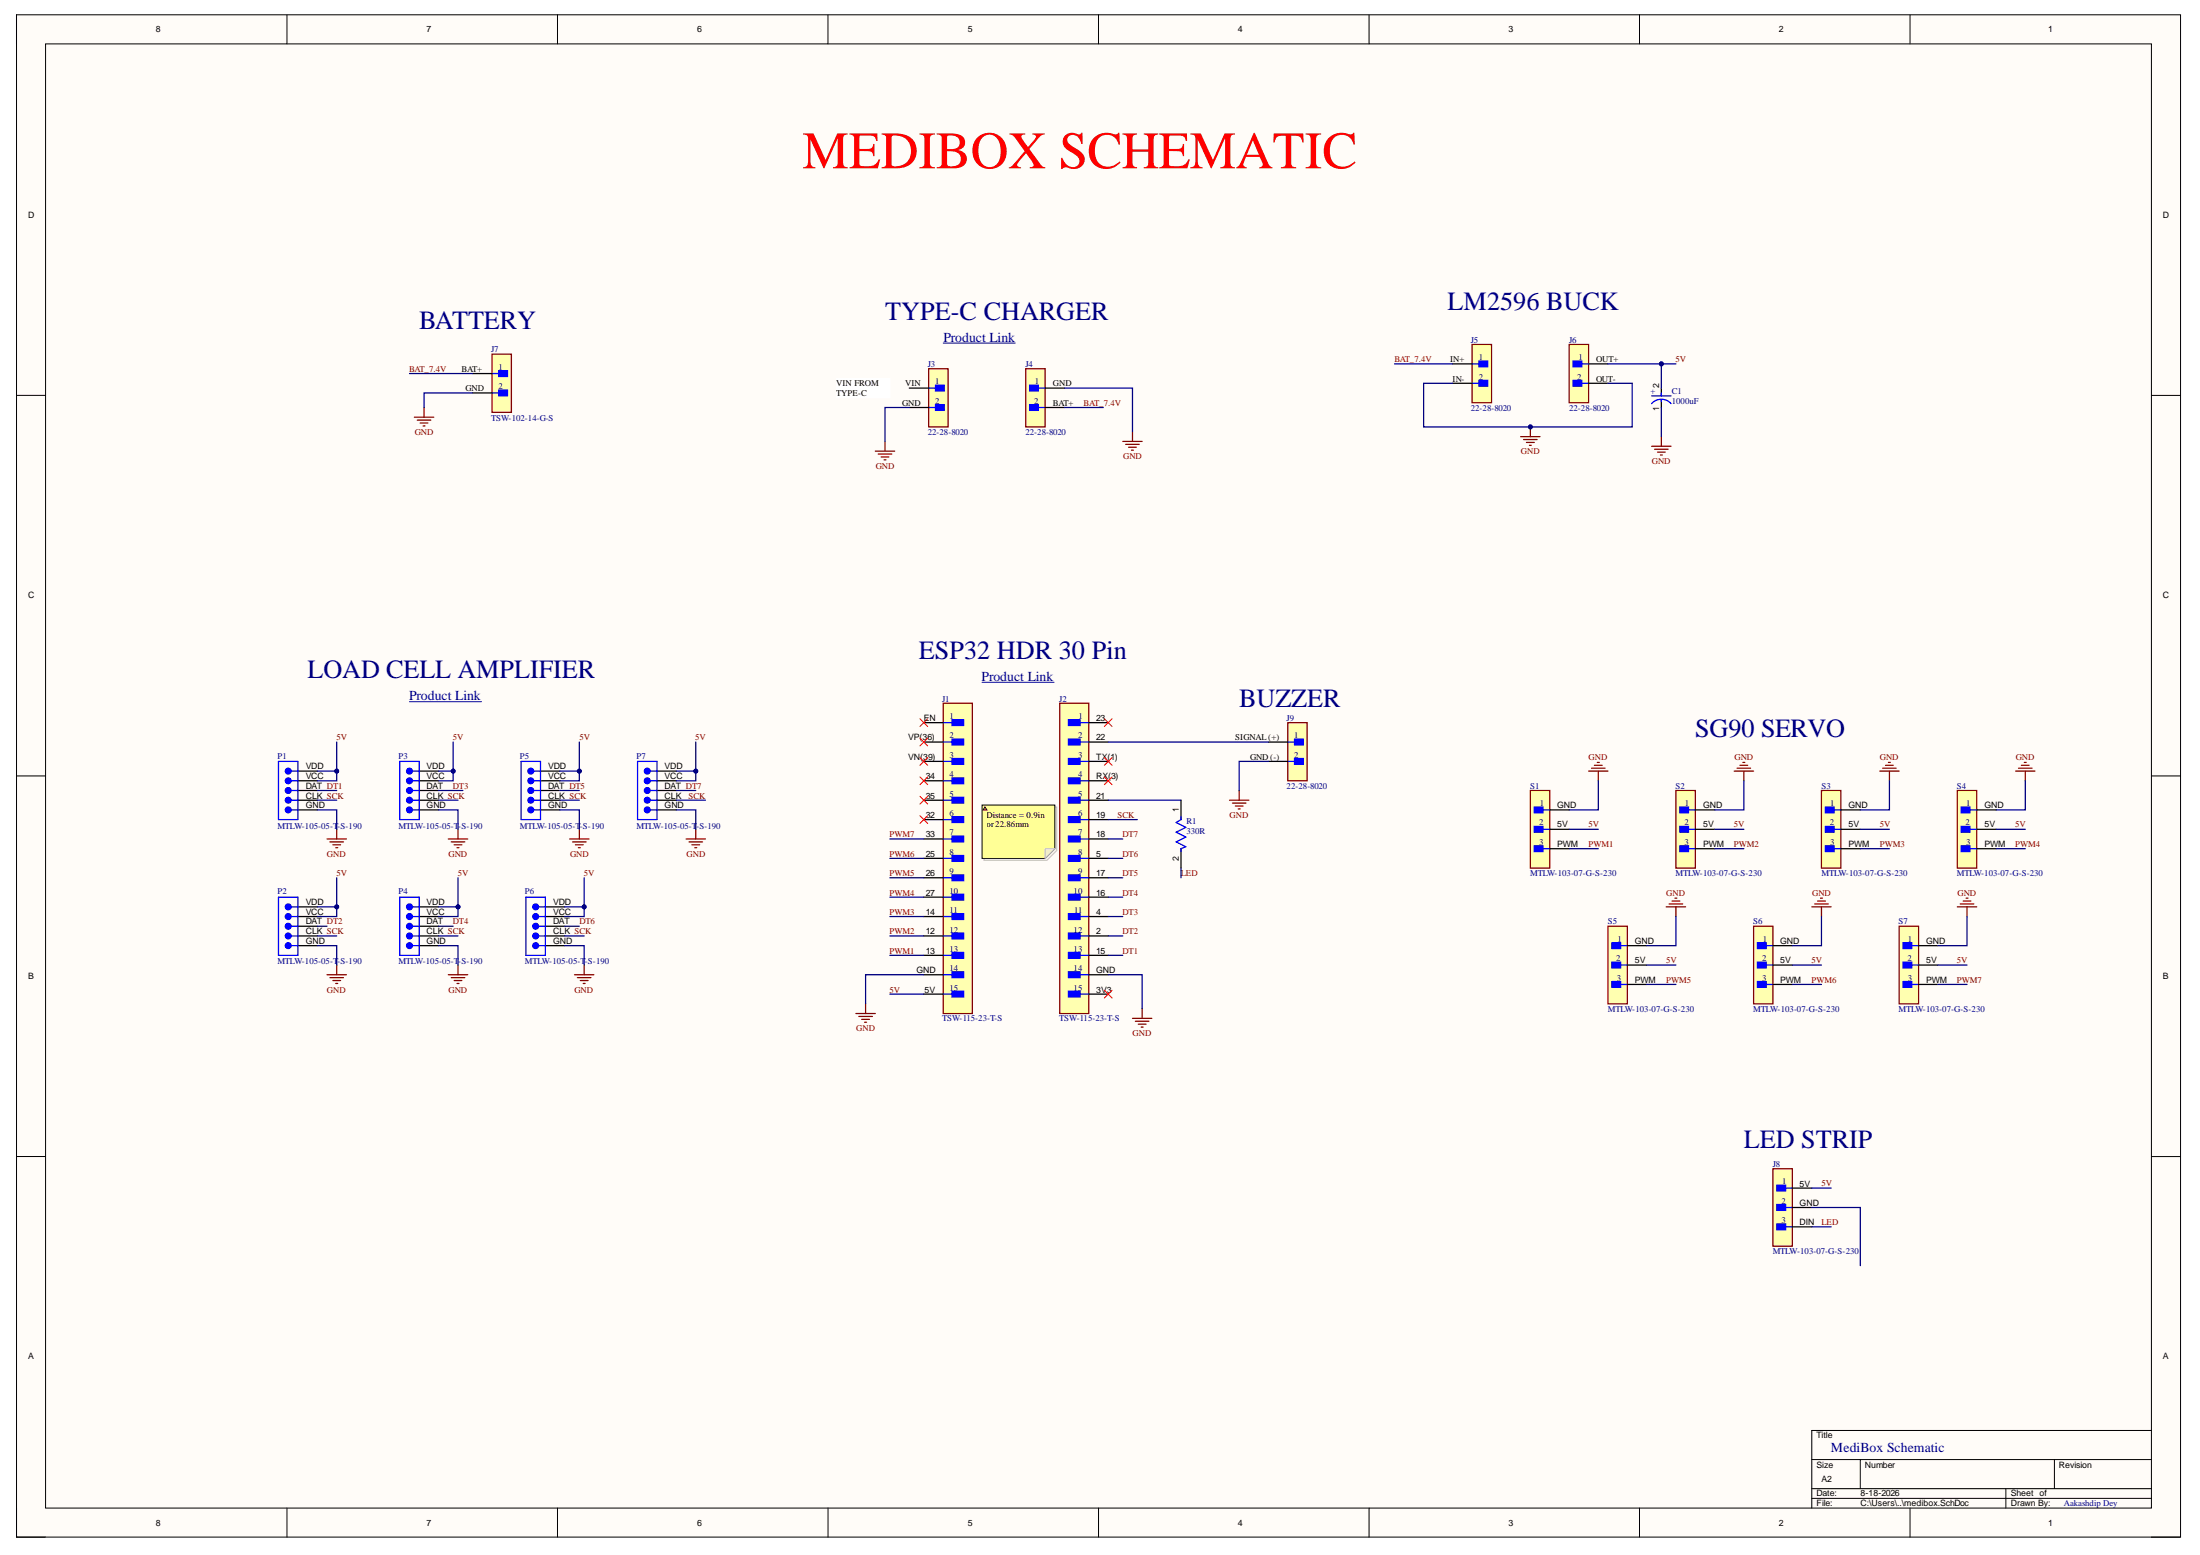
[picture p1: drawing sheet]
# Altium project medibox.PrjPcb
1 sheet, 31 parts. Net scope: global (net labels, ports and power ports of the same name join across sheets).
Board file: medibox.PcbDoc

## Sheet medibox.SchDoc
size A2; Author: Aakashdip Dey; DrawnBy: Aakashdip Dey; Organization: Vellore Institute of Technology; Address1: ADDRESS 1; Address2: ADDRESS 2; Address3: ADDRESS 3; Address4: ADDRESS 4; =Title: MediBox Schematic; DocumentNumber: 2; Revision: -; SheetNumber: 1; SheetTotal: 1; ENG_APP_DATE: --/--/--; DSN_APP_DATE: --/--/--; CHK_APP_DATE: --/--/--

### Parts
C1  1000uF  [FP-RAD-TH-D_10_0_5-L_25_2-MFG]
J1  TSW-115-23-T-S  [FP-TSW-115-23-T-S-MFG]
J2  TSW-115-23-T-S  [FP-TSW-115-23-T-S-MFG]
J3  68000-401HLF  [FP-68000-401HLF-MFG]  (value not drawn)
J4  68000-401HLF  [FP-68000-401HLF-MFG]  (value not drawn)
J5  68000-401HLF  [FP-68000-401HLF-MFG]  (value not drawn)
J6  68000-401HLF  [FP-68000-401HLF-MFG]  (value not drawn)
J7  68000-401HLF  [FP-68000-401HLF-MFG]  (value not drawn)
J8  MTLW-103-07-G-S-230  [FP-MTLW-103-07-G-S-230-MFG]
J9  68000-401HLF  [FP-68000-401HLF-MFG]  (value not drawn)
J10  68000-401HLF  [FP-68000-401HLF-MFG]  (value not drawn)
J11  68000-401HLF  [FP-68000-401HLF-MFG]  (value not drawn)
J12  68000-401HLF  [FP-68000-401HLF-MFG]  (value not drawn)
J13  68000-401HLF  [FP-68000-401HLF-MFG]  (value not drawn)
J14  68000-401HLF  [FP-68000-401HLF-MFG]  (value not drawn)
J15  68000-401HLF  [FP-68000-401HLF-MFG]  (value not drawn)
P1  MTLW-105-05-T-S-190  [SMTC-MTLW-105-05-X-S-190]
P2  MTLW-105-05-T-S-190  [SMTC-MTLW-105-05-X-S-190]
P3  MTLW-105-05-T-S-190  [SMTC-MTLW-105-05-X-S-190]
P4  MTLW-105-05-T-S-190  [SMTC-MTLW-105-05-X-S-190]
P5  MTLW-105-05-T-S-190  [SMTC-MTLW-105-05-X-S-190]
P6  MTLW-105-05-T-S-190  [SMTC-MTLW-105-05-X-S-190]
P7  MTLW-105-05-T-S-190  [SMTC-MTLW-105-05-X-S-190]
R1  330R  [FP-RMCF0805-IPC_C]
S1  MTLW-103-07-G-S-230  [FP-MTLW-103-07-G-S-230-MFG]
S2  MTLW-103-07-G-S-230  [FP-MTLW-103-07-G-S-230-MFG]
S3  MTLW-103-07-G-S-230  [FP-MTLW-103-07-G-S-230-MFG]
S4  MTLW-103-07-G-S-230  [FP-MTLW-103-07-G-S-230-MFG]
S5  MTLW-103-07-G-S-230  [FP-MTLW-103-07-G-S-230-MFG]
S6  MTLW-103-07-G-S-230  [FP-MTLW-103-07-G-S-230-MFG]
S7  MTLW-103-07-G-S-230  [FP-MTLW-103-07-G-S-230-MFG]

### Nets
GND: C1.1(C) J1.14(GND) J2.14(GND) J6.1(GND) J7.1(2) J8.2(GND) J10.1(GND) J11.1(GND) J13.1(2) J15.1 P1.5(GND) P2.5(GND) P3.5(GND) P4.5(GND) P5.5(GND) P6.5(GND) P7.5(GND) S1.1(GND) S2.1(GND) S3.1(GND) S4.1(GND) S5.1(GND) S6.1(GND) S7.1(GND)
5V: C1.2(A) J1.15(5V) J8.1(5V) J9.1 P1.1(VDD) P1.2(VCC) P2.1(VDD) P2.2(VCC) P3.1(VDD) P3.2(VCC) P4.1(VDD) P4.2(VCC) P5.1(VDD) P5.2(VCC) P6.1(VDD) P6.2(VCC) P7.1(VDD) P7.2(VCC) S1.2(5V) S2.2(5V) S3.2(5V) S4.2(5V) S5.2(5V) S6.2(5V) S7.2(5V)
BAT_7.4V: J3.1 J4.1(BAT+) J12.1(BAT+)
DT1: J2.13(15) P1.3(DAT)
DT2: J2.12(2) P2.3(DAT)
DT3: J2.11(4) P3.3(DAT)
DT4: J2.10(16) P4.3(DAT)
DT5: J2.9(17) P5.3(DAT)
DT6: J2.8(5) P6.3(DAT)
DT7: J2.7(18) P7.3(DAT)
LED: J8.3(DIN) R1.2
PWM1: J1.13(PWM1) S1.3(PWM)
PWM2: J1.12(PWM2) S2.3(PWM)
PWM3: J1.11(PWM3) S3.3(PWM)
PWM4: J1.10(PWM4) S4.3(PWM)
PWM5: J1.9(PWM5) S5.3(PWM)
PWM6: J1.8(PWM6) S6.3(PWM)
PWM7: J1.7(PWM7) S7.3(PWM)
SCK: J2.6(19) P1.4(CLK) P2.4(CLK) P3.4(CLK) P4.4(CLK) P5.4(CLK) P6.4(CLK) P7.4(CLK)
NetJ2_2: J2.2(22) J14.1
NetJ2_5: J2.5(21) R1.1

Not connected (* = marked no-connect by the designer): J1 1(EN)* 2(VP(36))* 3(VN(39))* 4(34)* 5(35)* 6(32)*; J2 1(23)* 3(TX(1))* 4(RX(3))* 15(3V3)*; J5 1(VIN)

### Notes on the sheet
- MEDIBOX SCHEMATIC
- BATTERY
- TYPE-C CHARGER
- Product Link <https://robu.in/product/2s-8-4v-1a-18650-lithium-battery-charger-module-type-c/>
- LM2596 BUCK
- (near J5) VIN FROM TYPE-C
- LOAD CELL AMPLIFIER
- ESP32 HDR 30 Pin
- Product Link <https://www.amazon.in/roboCraze-Development-Bluetooth-Ultra-Low-Consumption/dp/B072MLLZGL?adgrpid=1323813607735402&dib=eyJ2IjoiMSJ9.MzRUSfjYxHGaV8-d0ya4XmsmBDoDmNVqSv6wWzKtC87skYjiSLmBT4ySpCyFtRFHU2xYHkwpxYPHMxhvZqwZzYaualBXLiAZeM737r_bAMTCxM7y-eqprsg16yCd4kw3iO-jp6YodldZGf8q5WqWnLve2el3MV_KhkBT1I9rpof7yvZmmte8xDSGSh-wtcHiZS4lyEnxMC3NNdsykRf_xrpeWP_C4o_QjWvlCq9LReg.9KYex2xclhe8xnD1W6pubWp9B5jGGQZRyeYnwpMkME8&dib_tag=se&hvadid=82738617105668&hvbmt=be&hvdev=c&hvlocphy=155596&hvnetw=o&hvqmt=e&hvtargid=kwd-82739228604072%3Aloc-90&hydadcr=15414_2338258&keywords=esp32&mcid=4472825c29cc31f39d49f7924def005a&qid=1786792709&sr=8-3&th=1>
- Product Link <https://robu.in/product/smartelex-load-cell-amplifier-hx711/>
- (near J14) BUZZER
- SG90 SERVO
- Distance = 0.9in or 22.86mm
- (near J8) LED STRIP
